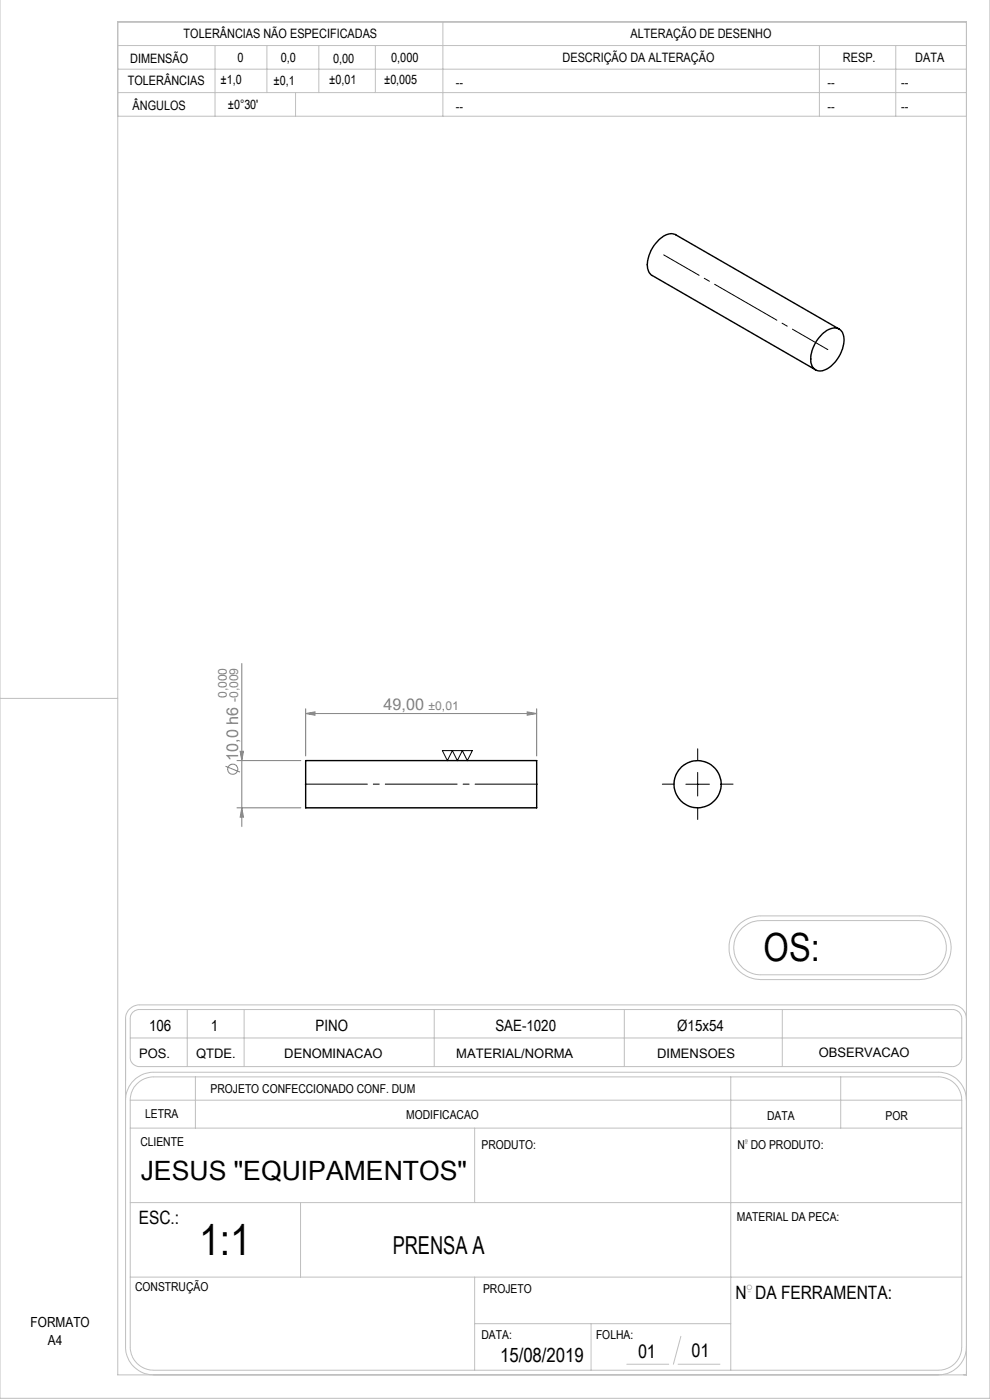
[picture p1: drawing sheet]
<svg xmlns="http://www.w3.org/2000/svg" width="210mm" height="297mm" viewBox="0 0 210 297" stroke-linecap="round" stroke-linejoin="round" font-family="sans-serif">
<g fill="none" stroke="#808080" stroke-width=".21">
<path d="M50.9 159.4h.7l-.3 2zM51.3 140.8v34.6M64.8 151.4l2-.4v.7zM64.8 150.4v10M64.8 151.4h49M111.8 151l2 .4-2 .3zM113.8 150.4v10M47.8 162.6l3.1 1.2M50.3 161.4h13.5M50.3 171.4h13.5M51.3 171.4l.3 2h-.7z"/>
<circle cx="49.4" cy="163.2" r="1.08"/>
</g>
<g fill="none" stroke="#c0c0c0" stroke-width=".21">
<path d="M210 -.1v296.7h-210v-296.6M25 4.7h180v287h-180zM25 9.7h180M25 19.6h180M25 14.7h180M45.6 9.7v15M56.6 9.7v9.9M62.7 19.6v5.1M67.6 9.7v9.9M79.6 9.7v9.9M93.9 4.7v20M173.8 9.7v15"/>
<path d="M190 9.7v15M25 24.7h180M0 148.2h25M156.7 196.2l.5-.5a6.7 6.7 0 0 1 4.2-1.4h33.6a6.8 6.8 0 0 1 6.8 6.8 6.8 6.8 0 0 1-6.8 6.7h-33.6a6.8 6.8 0 0 1-6.2-4.2 6.8 6.8 0 0 1 1.5-7.4zM157.4 196.9l.2-.2a5.6 5.6 0 0 1 3.8-1.4h33.6a5.8 5.8 0 0 1 5.7 5.7 5.8 5.8 0 0 1-5.7 5.8h-33.6a5.8 5.8 0 0 1-5.3-3.6 5.8 5.8 0 0 1 1.3-6.3zM28.3 214.7l1.1-.5h172.8a1.93 1.93 0 0 1 1.8 1.9v8.4a1.93 1.93 0 0 1-2 1.8h-172.4a1.92 1.92 0 0 1-2-2v-8.2a1.81 1.81 0 0 1 .7-1.4zM39.7 214.2v12.1M51.8 214.2v12.1M92.1 214.2v12.1M132.4 214.2v12.1M165.9 214.2v12.1M205 216.1a2.94 2.94 0 0 0-3-2.9h-172.4a2.94 2.94 0 0 0-3 2.9v69.6a6 6 0 0 0 6 6"/>
<path d="M26.6 233.4a6 6 0 0 1 6-5.9h166.5a6 6 0 0 1 5.9 5.9M27.6 233.4a4.9 4.9 0 0 1 5-4.9h166.5a4.9 4.9 0 0 1 4.9 4.9M27.6 233.4v52.3a4.9 4.9 0 0 0 5 5h166.5a4.9 4.9 0 0 0 4.9-5v-52.3M27.6 239.3h176.4M27.6 233.4h176.4M27.6 220.2h176.4M41.5 228.5v10.8M100.7 239.3v15.8M155 228.5v62.2M178.3 228.5v10.8M27.6 255.1h176.4M63.7 255.1v15.8"/>
<path d="M158.2 242.6h.2M27.6 270.9h176.4M100.7 270.9v19.8M158.7 274h.5M100.7 280.8h54.3M125.4 280.8v9.9M133 289.4h8.9M143.8 289.4h8.9M144.4 283.5l-1.6 5.9M205 285.7a6 6 0 0 1-5.9 6"/>
<circle cx="158.3" cy="242.1" r=".25"/>
<circle cx="159" cy="273.1" r=".5"/>
</g>
<path d="M143 166.4h-2.5M148 161.4v-2.5M148 171.4v2.5M153 166.4h2.5" fill="none" stroke="#000" stroke-width=".21" stroke-dasharray="15.2 1.3 1.3 1.3"/>
<path d="M175.6 74.2l-34.8-20.1" fill="none" stroke="#000" stroke-width=".21" stroke-dasharray="15.2 1.3 1.3 1.3" stroke-dashoffset="6.6"/>
<path d="M113.9 166.4h-49.2" fill="none" stroke="#000" stroke-width=".21" stroke-dasharray="15.2 1.3 1.3 1.3" stroke-dashoffset="2.1"/>
<path d="M93.8 159.2h6.4l-1.1 2.2-1-2.2-1.1 2.2-1-2.2-1.1 2.2zM145.5 166.4h5M148 163.9v5" fill="none" stroke="#000" stroke-width=".21"/>
<g fill="#808080">
<path d="M111.8 151l2 .4-2 .3zM64.8 151.4l2-.4v.7z"/>
<path d="M50.9 159.4h.7l-.3 2zM51.3 171.4l.3 2h-.7z"/>
</g>
<g fill="none" stroke="#000" stroke-width=".3">
<path d="M174.4 70.9a3.1 3.1 0 0 1 3.8-1 3.7 3.7 0 0 1 .5 4.1 6.8 6.8 0 0 1-4.6 4.7 2.12 2.12 0 0 1-2.1-2.5 7.9 7.9 0 0 1 2.4-5.3zM178 69.8l-34.7-20a3.2 3.2 0 0 0-3.5 1.1 7.1 7.1 0 0 0-2.3 6.4l.2 .6 .6 .6 34.7 20M64.8 161.4h49v10h-49z"/>
<circle cx="148" cy="166.4" r="5"/>
</g>
<text font-size="9.4" x="42.2" y="266.1">1:1</text>
<text font-size="8.2" x="162" y="203.8">OS:</text>
<text font-size="5.6" x="29.8" y="250.4">JESUS &quot;EQUIPAMENTOS&quot;</text>
<text font-size="5.3" x="83.3" y="265.9">PRENSA A</text>
<text font-size="4.2" x="106.1" y="288.9">15/08/2019</text>
<g font-size="4.1">
<text x="146.7" y="287.9">01</text>
<text x="135.3" y="288.1">01</text>
</g>
<g font-size="3.9">
<text x="29.4" y="259.7">ESC.:</text>
<text x="156" y="275.6">N DA FERRAMENTA:</text>
</g>
<g font-size="3.4" fill="#808080">
<text x="81.4" y="150.6">49,00</text>
<text x="50.5" y="161.4" transform="rotate(-90 50.5 161.4)">10,0 h6</text>
</g>
<g font-size="3.3">
<text x="31.6" y="218.8">106</text>
<text x="44.7" y="218.8">1</text>
<text x="66.9" y="218.8">PINO</text>
<text x="105.1" y="218.8">SAE-1020</text>
<text x="143.7" y="218.8">Ø15x54</text>
</g>
<g font-size="3">
<text x="6.5" y="281.4">FORMATO</text>
<text x="10.2" y="285.4">A4</text>
</g>
<g font-size="2.8">
<text x="29.5" y="224.4">POS.</text>
<text x="41.6" y="224.4">QTDE.</text>
<text x="60.3" y="224.4">DENOMINACAO</text>
<text x="96.8" y="224.4">MATERIAL/NORMA</text>
<text x="139.4" y="224.3">DIMENSOES</text>
<text x="173.7" y="224.2">OBSERVACAO</text>
</g>
<g font-size="2.7">
<text x="38.9" y="8.1">TOLERÂNCIAS NÃO ESPECIFICADAS</text>
<text x="133.8" y="8.1">ALTERAÇÃO DE DESENHO</text>
<text x="27.6" y="13.4">DIMENSÃO</text>
<text x="46.8" y="17.8">±1,0</text>
<text x="50.4" y="13.1">0</text>
<text x="58" y="18">±0,1</text>
<text x="59.6" y="13.2">0,0</text>
<text x="69.8" y="17.8">±0,01</text>
<text x="70.7" y="13.3">0,00</text>
<text x="81.5" y="17.9">±0,005</text>
<text x="83" y="13.2">0,000</text>
<text x="119.3" y="13.2">DESCRIÇÃO DA ALTERAÇÃO</text>
<text x="178.8" y="13.2">RESP.</text>
<text x="194.2" y="13.2">DATA</text>
<text x="27.1" y="18.1">TOLERÂNCIAS</text>
<text x="28.1" y="23.2">ÂNGULOS</text>
<text x="48.3" y="23.1">±0°30'</text>
<text x="96.7" y="18.5">--</text>
<text x="96.7" y="23.5">--</text>
<text x="175.5" y="18.5">--</text>
<text x="175.5" y="23.5">--</text>
<text x="191.1" y="18.5">--</text>
<text x="191.1" y="23.5">--</text>
</g>
<g font-size="2.6" fill="#808080">
<text x="48.1" y="148.1" transform="rotate(-90 48.1 148.1)">0,000</text>
<text x="50.5" y="149" transform="rotate(-90 50.5 149)">-0,009</text>
<text x="90.9" y="150.6">±0,01</text>
</g>
<g font-size="2.6">
<text x="44.7" y="231.9">PROJETO CONFECCIONADO CONF. DUM</text>
<text x="30.8" y="237.2">LETRA</text>
<text x="86.2" y="237.3">MODIFICACAO</text>
<text x="162.7" y="237.6">DATA</text>
<text x="187.8" y="237.6">POR</text>
<text x="29.8" y="243.1">CLIENTE</text>
<text x="102.1" y="243.7">PRODUTO:</text>
<text x="156.4" y="243.7">N DO PRODUTO:</text>
<text x="156.3" y="259.1">MATERIAL DA PECA:</text>
<text x="28.7" y="273.8">CONSTRUÇÃO</text>
<text x="102.5" y="274.2">PROJETO</text>
<text x="102.1" y="284.1">DATA:</text>
<text x="126.4" y="284.1">FOLHA:</text>
</g>
</svg>
